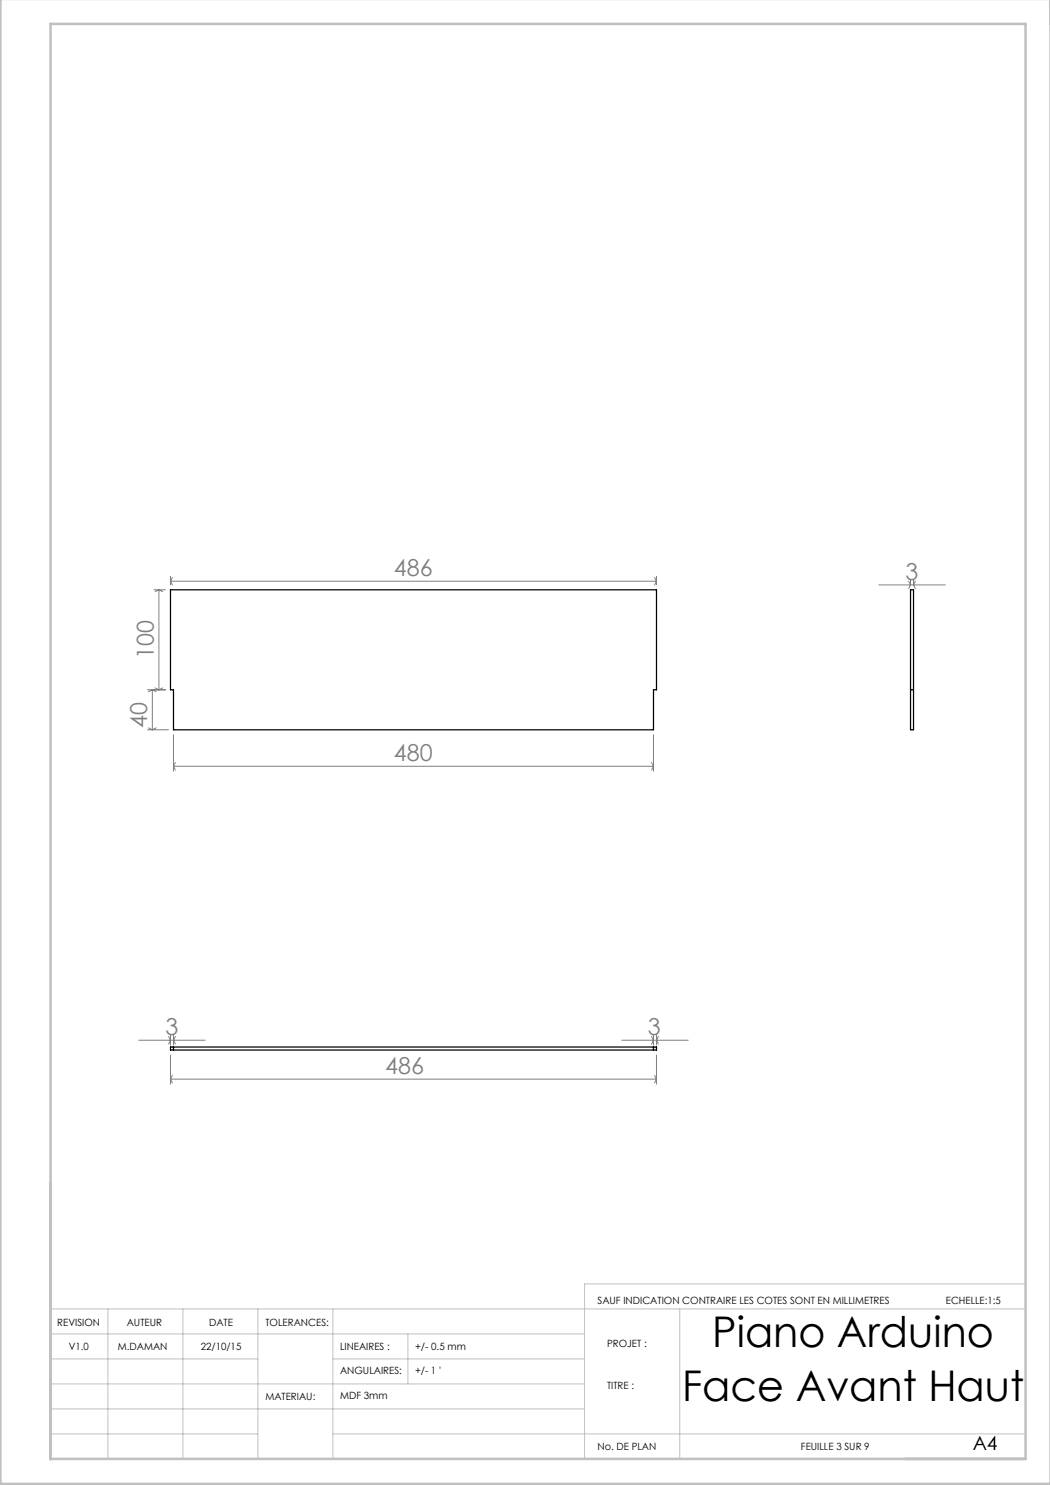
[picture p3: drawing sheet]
<svg xmlns="http://www.w3.org/2000/svg" width="210mm" height="297mm" viewBox="0 0 210 297" stroke-linecap="round" stroke-linejoin="round" font-family="sans-serif">
<g fill="none" stroke="#c0c0c0" stroke-width=".2">
<path d="M205.1 256.8h-88.2v35M10.1 261.8h195M10.1 271.8h41.5M10.1 276.8h106.8M10.1 266.8h106.8M21.6 261.8v30M36.6 261.8v30M51.6 261.8v30M66.6 271.8h50.3M66.6 261.8v30M81.6 266.8v10M135.9 261.8v30"/>
<path d="M205.1 267.4v5M10.1 291.8h195M10.1 281.8h106.8M10.1 286.8h41.5M66.6 286.8h138.5"/>
</g>
<path d="M.1 -.1v296.9h210M10.1 291.8h195v-287h-195v287.1" fill="none" stroke="#c0c0c0" stroke-width=".5"/>
<g fill="none" stroke="#808080" stroke-width=".2">
<path d="M30.8 118h2.3M31.8 118v20M31.8 118l.7 .3M31.8 118l-.8 .3M34.1 115.2v1.8M34.1 116.2h97.2M34.1 116.2l.4 .8M34.5 115.5l-.4 .7M130.9 115.5l.4 .7M131.3 115.2v1.8M131.3 116.2l-.4 .8M175.8 117h13.3"/>
<path d="M181.7 116.2l.4 .8-.4 .7M182.1 116v1M182.7 116v1M183.1 116.2l-.4 .8 .4 .7M29.5 138h3.6M30.5 138v8M30.5 138l.7 .3M30.5 138l-.8 .3M31 137.6l.8 .4M32.5 137.6l-.7 .4M29.5 146h4.2M29.7 145.6l.8 .4"/>
<path d="M31.2 145.6l-.7 .4M34.7 147v7.3M34.7 153.3h96M34.7 153.3l.4 .7M35.1 152.5l-.4 .8M130.3 152.5l.4 .8M130.7 147v7.3M130.7 153.3l-.4 .7M27.7 208h13.3M33.7 207.3l.4 .7-.4 .8M34.1 207v2M34.1 211v5.8"/>
<path d="M34.1 215.8h97.2M34.1 215.8l.4 .8M34.5 215.1l-.4 .7M34.7 207v2M35.1 207.3l-.4 .7 .4 .8M124.3 208h13.3M130.3 207.3l.4 .7-.4 .8M130.7 207v2M130.9 215.1l.4 .7M131.3 207v2M131.3 211v5.8M131.3 215.8l-.4 .8"/>
<path d="M131.7 207.3l-.4 .7 .4 .8"/>
</g>
<path d="M34.1 118h97.2v20h-.6v8h-96v-8h-.6zM182.1 118h.6v28h-.6zM182.1 138h.6M34.1 209.4h97.2v.6h-97.2zM34.7 209.4v.6M130.7 209.4v.6" fill="none" stroke="#000" stroke-width=".25"/>
<g font-size="8.5">
<text x="142.5" y="269.4">Piano Arduino</text>
<text x="136.4" y="280.1">Face Avant Haut</text>
</g>
<g font-size="4.7" fill="#808080">
<text x="78.8" y="115.2">486</text>
<text x="181.1" y="116">3</text>
<text x="30.8" y="131.8" transform="rotate(-90 30.8 131.8)">100</text>
<text x="29.5" y="145.7" transform="rotate(-90 29.5 145.7)">40</text>
<text x="78.8" y="152.2">480</text>
<text x="33.1" y="207">3</text>
<text x="129.5" y="207">3</text>
<text x="77" y="214.8">486</text>
</g>
<text font-size="3.9" x="194.6" y="290">A4</text>
<g font-size="2">
<text x="119.5" y="260.8">SAUF INDICATION CONTRAIRE LES COTES SONT EN MILLIMETRES</text>
<text x="189.2" y="260.8">ECHELLE:1:5</text>
<text x="11.5" y="265.2">REVISION</text>
<text x="13.7" y="269.9">V1.0</text>
<text x="23.5" y="269.9">M.DAMAN</text>
<text x="25.4" y="265.2">AUTEUR</text>
<text x="40.2" y="269.9">22/10/15</text>
<text x="41.8" y="265.2">DATE</text>
<text x="53.1" y="265.2">TOLERANCES:</text>
<text x="68" y="270">LINEAIRES :</text>
<text x="83" y="270">+/- 0.5 mm</text>
<text x="121.4" y="269.4">PROJET :</text>
<text x="68" y="274.8">ANGULAIRES:</text>
<text x="83" y="274.8">+/- 1 '</text>
<text x="53.1" y="280">MATERIAU:</text>
<text x="68" y="279.9">MDF 3mm</text>
<text x="121.4" y="277.8">TITRE :</text>
<text x="119.5" y="290">No. DE PLAN</text>
<text x="160.2" y="290">FEUILLE 3 SUR 9</text>
</g>
</svg>
